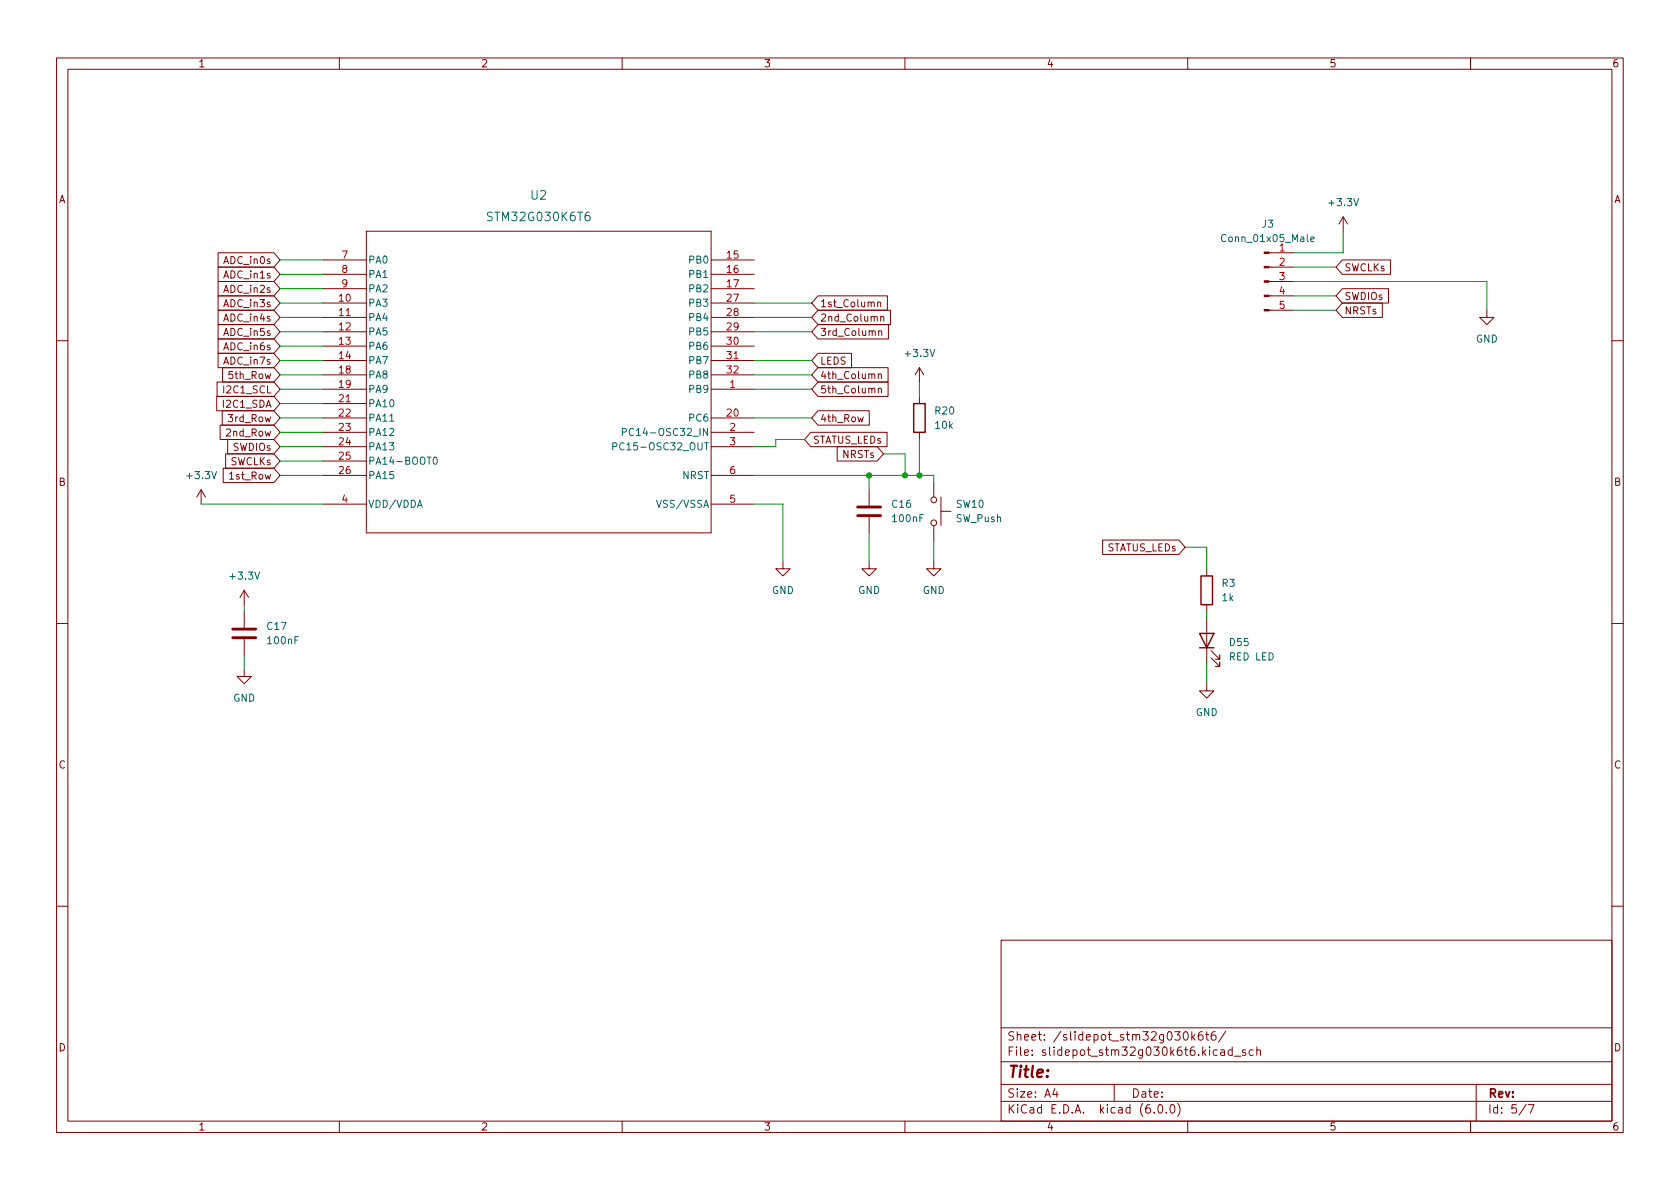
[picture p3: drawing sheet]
<svg xmlns="http://www.w3.org/2000/svg" width="297mm" height="210mm" viewBox="0 0 297 210" stroke-linecap="round" stroke-linejoin="round" font-family="sans-serif">
<g fill="none" stroke="#840000" stroke-width=".18">
<path d="M10 10.2h277v190.1h-277zM12 12.2h273v186.1h-273zM60 10.2v2M110 10.2v2M160 10.2v2M210 10.2v2M260 10.2v2M237.5 38.3l-.8 1.3M237.5 38.3v2.6M237.5 38.3l.8 1.3M38.6 59.9h9.8l1.1 1.3-1.1 1.3h-9.8zM38.6 49.8h9.8l1.1 1.2-1.1 1.3h-9.8z"/>
<path d="M38.6 47.2h9.8l1.1 1.3-1.1 1.3h-9.8zM38.6 54.9h9.8l1.1 1.2-1.1 1.3h-9.8zM38.6 52.3h9.8l1.1 1.3-1.1 1.3h-9.8zM38.6 57.4h9.8l1.1 1.3-1.1 1.2h-9.8zM38.6 44.7h9.8l1.1 1.3-1.1 1.2h-9.8zM57.1 53.6h7.7M57.1 56.1h7.7M57.1 58.7h7.7M57.1 46h7.7M57.1 48.5h7.7M57.1 51h7.7M64.8 40.9h60.9v53.3h-60.9z"/>
<path d="M125.7 53.6h7.6M125.7 56.1h7.6M125.7 58.7h7.6M125.7 46h7.6M125.7 48.5h7.6M125.7 51h7.6M144.6 54.9h12.8v2.5h-12.8l-1.1-1.3zM144.6 57.4h12.5v2.5h-12.5l-1.1-1.2zM144.6 52.3h12.3v2.6h-12.3l-1.1-1.3zM155.2 53.5l.2-.1 .3 .1v.8M155.2 53.4v.9M155.4 58.6l.1-.1h.3l.1 .8"/>
<path d="M155.4 58.5v.8M155.7 56.1l.2-.2 .3 .1 .1 .8M155.7 55.9v.9M224.4 54.9h4.2M224.4 52.3h4.2M224.4 49.8h4.2M224.4 47.2h4.2M224.4 44.7h4.2M237.3 46h8.6v2.5h-8.6l-1.1-1.3zM237.3 51h8.2v2.6h-8.2l-1.1-1.3zM237.3 53.6h7.1v2.5h-7.1l-1.1-1.2zM262.9 54.9v1.2h1.3l-1.3 1.3-1.3-1.3h1.3"/>
<path d="M10 60.2h2M38.3 70.1h10.1l1.1 1.3-1.1 1.2h-10.1zM38.4 67.6h10l1.1 1.2-1.1 1.3h-10zM38.6 62.5h9.8l1.1 1.2-1.1 1.3h-9.8zM38.9 75.2h9.5l1.1 1.2-1.1 1.3h-9.5zM39.3 72.6h9.1l1.1 1.3-1.1 1.3h-9.1zM39.3 65h9.1l1.1 1.3-1.1 1.3h-9.1zM40.3 77.7h8.1l1.1 1.3-1.1 1.3h-8.1zM57.1 68.8h7.7M57.1 61.2h7.7M57.1 63.7h7.7M57.1 66.3h7.7"/>
<path d="M57.1 76.4h7.7M57.1 73.9h7.7M57.1 71.4h7.7M57.1 79h7.7M125.7 68.8h7.6M125.7 61.2h7.6M125.7 63.7h7.6M125.7 66.3h7.6M125.7 76.4h7.6M125.7 73.9h7.6M125.7 79h7.6M143.4 76.4h13.4v2.6h-13.4l-1.2-1.3z"/>
<path d="M144.6 67.6h12.4v2.5h-12.4l-1.1-1.3zM144.6 65h12.4v2.6h-12.4l-1.1-1.3zM144.6 72.6h9.1v2.6h-9.1l-1.1-1.3zM144.6 62.5h5.9v2.5h-5.9l-1.1-1.3zM148 79h7.1l1.1 1.3-1.1 1.2h-7.1zM151.7 73.7l.2 .9 .3-.6 .2 .6 .2-.9M155.3 68.8l.2-.2 .3 .1v.8M155.3 66.2l.2-.1 .3 .1v.8M155.3 66.1v.9M155.3 68.6v.9M162.6 65v2.6M162.6 70.1v1.3"/>
<path d="M162.6 76.4v1.3M162.6 65l-.8 1.3M162.6 65l.7 1.3M285 60.2h2M35.6 86.6l-.8 1.3M35.6 86.6v2.5M35.6 86.6l.7 1.3M39.5 82.8h8.9l1.1 1.3-1.1 1.2h-8.9zM39.9 80.3h8.5l1.1 1.2-1.1 1.3h-8.5zM57.1 81.5h7.7M57.1 84.1h7.7M57.1 89.1h7.7"/>
<path d="M125.7 84.1h7.6M125.7 89.1h7.6M138.4 99.3v1.3h1.3l-1.3 1.2-1.2-1.2h1.2M153.7 99.3v1.3h1.2l-1.2 1.2-1.3-1.2h1.3M153.7 86.6v2.8M153.7 91.4v2.8M165.1 99.3v1.3h1.3l-1.3 1.2-1.3-1.2h1.3M165.1 85.3v2.6M165.1 93v2.5M166.4 90.4h1.7M166.4 87.9v5.1M195 95.5h13.4l1.1 1.3-1.1 1.2h-13.4z"/>
<path d="M10 110.2h2M43.2 118.4v1.2h1.2l-1.2 1.3-1.3-1.3h1.3M43.2 104.4v2.5M43.2 108.2v2.8M43.2 113v2.8M43.2 104.4l-.8 1.3M43.2 104.4l.7 1.3M213.4 100.6v1.2M213.4 106.9v1.3M213.4 109.5v7.6M214.1 116.3l1.5 1.6v-.8v.8h-.7M214.1 115.1l1.5 1.5v-.8v.8h-.7"/>
<path d="M285 110.2h2M213.4 120.9v1.3h1.2l-1.2 1.2-1.3-1.2h1.3M10 160.2h2M177 166.3h108v32h-108zM285 160.2h2M60 198.3v2M110 198.3v2M160 198.3v2M177 194.8h108M177 191.8h108M177 187.8h108M177 181.8h108"/>
<path d="M186.5 192.5l-.4 1h1M186.9 193v1M197 191.8v3M204.1 196.7v.1M204.9 195.4l.2-.1a.81 .81 0 0 1 .6 .7 .81 .81 0 0 1-.3 .8h-.2a.81 .81 0 0 1-.6-.6 .81 .81 0 0 1 .3-.8zM206.2 196.7v.1M207.1 195.4l.1-.1a.81 .81 0 0 1 .6 .7 .81 .81 0 0 1-.3 .8h-.1a.81 .81 0 0 1-.6-.6 .81 .81 0 0 1 .3-.8zM208.2 195.1a1.72 1.72 0 0 1 0 2.3M209.4 182.6l.2-.2a.81 .81 0 0 1 .6 .7 .81 .81 0 0 1-.3 .8h-.2a.81 .81 0 0 1-.3-1.3zM210 198.3v2M210.7 182.4v1.5M210.9 183.4l.4 .5"/>
<path d="M211.3 182.9l-.6 .6M212.6 182.4a.59 .59 0 0 0-.7 .7v.5l.1 .3h.4l.2-.1 .1-.5-.1-.2-.5-.1-.2 .3M213.1 182.9h.6M213.4 182.4v1.3l.3 .2M214.9 182.4a.59 .59 0 0 0-.8 .7v.5l.2 .3h.4l.2-.1 .1-.5-.1-.2-.5-.1-.3 .3M215.9 185.7h.5l.1 .9M216.5 186l-.5 .1a.29 .29 0 0 0-.2 .2 .29 .29 0 0 0 .2 .3h.5M216.7 182.4l-1.3 1.9M217.9 185.7l-.5-.1-.3 .3v.4l.2 .3h.6M217.9 185.1v1.5M218.2 186.8h1.2M220.2 185.7l-.3-.1-.3 .2 .1 .3 .5 .1v.4h-.6"/>
<path d="M221.6 185.7l-.5-.1-.2 .3v.4l.1 .3h.6M222.2 185.8l.2-.2 .4 .1 .1 .9M222.2 185.1v1.5M260 198.3v2M261 191.8v6.5M269.9 195.3l-1.3 1.9M270.2 195.3h1l-.6 1.5"/>
<circle cx="165.1" cy="92.5" r=".51"/>
<circle cx="165.1" cy="88.4" r=".51"/>
</g>
<path d="M151.6 91.2h4.1M151.6 89.7h4.1M41.1 112.8h4.1M41.1 111.2h4.1" fill="none" stroke="#840000" stroke-width=".51"/>
<path d="M161.5 71.4h2.1v5h-2.1zM212.1 112h2.5l-1.2 2.5zM212.1 114.5h2.5M212.3 101.8h2.1v5.1h-2.1z" fill="none" stroke="#840000" stroke-width=".25"/>
<g fill="#840000" stroke="#840000" stroke-width=".18">
<path d="M223.5 54.7h.9v.3h-.9z"/>
<path d="M223.5 52.2h.9v.2h-.9z"/>
<path d="M223.5 49.7h.9v.2h-.9z"/>
<path d="M223.5 47.1h.9v.3h-.9z"/>
<path d="M223.5 44.6h.9v.2h-.9z"/>
</g>
<path d="M231.7 42.3l.6-.1v-.3h-.4l-.2 .2 .1 .6h.5M68.9 74.5h.7M108.3 79l.7-.1 .1-.2-.1-.3-.7-.1v1.3M110 76.4h.6l.2-.2-.1-.3-.7-.1v1.2M112 75.9a.6 .6 0 0 0-.8 .4 .6 .6 0 0 0 .6 .7l.2-.1M76.8 80.9l.1-.1a.68 .68 0 0 1 .4 .7 .68 .68 0 0 1-.4 .6 .84 .84 0 0 1-.1-1.2z" fill="none" stroke="#006464" stroke-width=".18"/>
<g fill="none" stroke="#009600" stroke-width=".18">
<path d="M49.5 58.7h7.6M49.5 48.5h7.6M49.5 51h7.6M49.5 56.1h7.6M49.5 53.6h7.6M49.5 46h7.6M133.3 58.7h10.2M133.3 56.1h10.2M133.3 53.6h10.2M228.6 47.2h7.6M228.6 52.3h7.6M228.6 49.8h34.3v5.1"/>
<path d="M228.6 54.9h7.6M237.5 40.9v3.8h-8.9M49.5 66.3h7.6M49.5 68.8h7.6M49.5 63.7h7.6M49.5 73.9h7.6M49.5 61.2h7.6M49.5 76.4h7.6M49.5 79h7.6M49.5 71.4h7.6M133.3 66.3h10.2M133.3 68.8h10.2"/>
<path d="M133.3 63.7h10.2M133.3 73.9h10.2M142.2 77.7h-5v1.3h-3.9M162.6 67.6v2.5M162.6 77.7v6.4M35.6 89.1h21.5M49.5 84.1h7.6M49.5 81.5h7.6M133.3 84.1h31.8v1.2M133.3 89.1h5.1v10.2M153.7 84.1v2.5M153.7 94.2v5.1"/>
<path d="M156.2 80.3h3.8v3.8M165.1 95.5v3.8M209.5 96.8h3.9v3.8M43.2 106.9v1.3M43.2 115.8v2.6M213.4 108.2v1.3M213.4 117.1v3.8"/>
</g>
<g fill="#009600" stroke="#009600" stroke-width=".18">
<circle cx="153.7" cy="84.1" r=".46"/>
<circle cx="162.6" cy="84.1" r=".46"/>
<circle cx="160" cy="84.1" r=".46"/>
</g>
<text font-size="2.8" fill="#840000" x="178" y="190.6">Title:</text>
<g font-size="2.1" fill="#006464">
<text x="93.9" y="35.3">U2</text>
<text x="86.6" y="39.1">STM32G030K6T6</text>
</g>
<g font-size="2.1" fill="#840000">
<text x="178" y="184">Sheet: /slidepot_stm32g030k6t6/</text>
<text x="178" y="186.7">File: slidepot_stm32g030k6t6.kicad_sch</text>
<text x="178" y="196.9">KiCad E.D.A. kicad (6.0.0)</text>
<text x="178" y="194.1">Size: A4</text>
<text x="200" y="194.1">Date:</text>
<text x="263" y="194.1">Rev:</text>
<text x="263" y="196.9">Id: 5/7</text>
</g>
<g font-size="1.8" fill="#840000">
<text x="35" y="11.9">1</text>
<text x="85" y="11.9">2</text>
<text x="135" y="11.9">3</text>
<text x="185" y="11.9">4</text>
<text x="235" y="11.9">5</text>
<text x="285" y="11.9">6</text>
<text x="10.3" y="35.9">A</text>
<text x="285.3" y="35.9">A</text>
<text x="39.7" y="46.7">ADC_in0s</text>
<text x="237.6" y="48">SWCLKs</text>
<text x="39.7" y="51.8">ADC_in2s</text>
<text x="39.7" y="49.2">ADC_in1s</text>
<text x="237.6" y="53">SWDIOs</text>
<text x="39.7" y="56.9">ADC_in4s</text>
<text x="39.7" y="54.3">ADC_in3s</text>
<text x="39.7" y="59.4">ADC_in5s</text>
<text x="144.9" y="56.9">2nd_Column</text>
<text x="144.9" y="59.4">3rd_Column</text>
<text x="144.9" y="54.3">1st_Column</text>
<text x="237.6" y="55.6">NRSTs</text>
<text x="39.7" y="61.9">ADC_in6s</text>
<text x="39.7" y="64.5">ADC_in7s</text>
<text x="144.9" y="64.5">LEDS</text>
<text x="39.8" y="69.6">I2C1_SCL</text>
<text x="40.7" y="67">5th_Row</text>
<text x="144.9" y="69.6">5th_Column</text>
<text x="144.9" y="67">4th_Column</text>
<text x="39.6" y="72.1">I2C1_SDA</text>
<text x="40.2" y="77.2">2nd_Row</text>
<text x="40.6" y="74.6">3rd_Row</text>
<text x="144.9" y="74.6">4th_Row</text>
<text x="40.6" y="82.3">SWCLKs</text>
<text x="41.1" y="79.7">SWDIOs</text>
<text x="143.7" y="78.4">STATUS_LEDs</text>
<text x="149" y="81">NRSTs</text>
<text x="10.3" y="85.9">B</text>
<text x="40.8" y="84.8">1st_Row</text>
<text x="285.3" y="85.9">B</text>
<text x="195.5" y="97.5">STATUS_LEDs</text>
<text x="10.3" y="135.9">C</text>
<text x="285.3" y="135.9">C</text>
<text x="10.3" y="185.9">D</text>
<text x="285.3" y="185.9">D</text>
<text x="35" y="199.9">1</text>
<text x="85" y="199.9">2</text>
<text x="135" y="199.9">3</text>
<text x="185" y="199.9">4</text>
<text x="235" y="199.9">5</text>
<text x="285" y="199.9">6</text>
</g>
<g font-size="1.8" fill="#006464">
<text x="223.2" y="40.3">J3</text>
<text x="235.2" y="36.4">+3.3V</text>
<text x="65" y="46.6">PA0</text>
<text x="122" y="46.6">PB0</text>
<text x="216.5" y="42.8">Conn_01x05_Male</text>
<text x="65" y="49.1">PA1</text>
<text x="65" y="51.7">PA2</text>
<text x="122" y="49.1">PB1</text>
<text x="122" y="51.7">PB2</text>
<text x="65" y="54.2">PA3</text>
<text x="65" y="56.8">PA4</text>
<text x="65" y="59.3">PA5</text>
<text x="122" y="54.2">PB3</text>
<text x="122" y="56.8">PB4</text>
<text x="122" y="59.3">PB5</text>
<text x="65" y="61.8">PA6</text>
<text x="65" y="64.4">PA7</text>
<text x="122" y="61.8">PB6</text>
<text x="122" y="64.4">PB7</text>
<text x="160.2" y="63.1">+3.3V</text>
<text x="260.9" y="60.6">GND</text>
<text x="65" y="66.9">PA8</text>
<text x="65" y="69.5">PA9</text>
<text x="122" y="69.5">PB9</text>
<text x="122" y="66.9">PB8</text>
<text x="65" y="72">PA10</text>
<text x="65" y="74.5">PA11</text>
<text x="65" y="77.1">PA12</text>
<text x="111.9" y="77.1">PC14-OSC32_IN</text>
<text x="122" y="74.5">PC6</text>
<text x="165.4" y="73.3">R20</text>
<text x="165.4" y="75.8">10k</text>
<text x="65" y="79.6">PA13</text>
<text x="65" y="82.2">PA14-BOOT0</text>
<text x="109.9" y="79.6">PC15-OSC32_OUT</text>
<text x="33.2" y="84.7">+3.3V</text>
<text x="65" y="84.7">PA15</text>
<text x="65" y="89.8">VDD/VDDA</text>
<text x="116.6" y="89.8">VSS/VSSA</text>
<text x="120.7" y="84.7">NRST</text>
<text x="157.8" y="89.8">C16</text>
<text x="169.1" y="89.8">SW10</text>
<text x="157.9" y="92.3">100nF</text>
<text x="169" y="92.3">SW_Push</text>
<text x="40.8" y="102.5">+3.3V</text>
<text x="136.5" y="105">GND</text>
<text x="151.7" y="105">GND</text>
<text x="163.1" y="105">GND</text>
<text x="216.1" y="103.8">R3</text>
<text x="216.1" y="106.3">1k</text>
<text x="47.3" y="111.4">C17</text>
<text x="47.4" y="113.9">100nF</text>
<text x="217.4" y="116.8">RED LED</text>
<text x="217.5" y="114.2">D55</text>
<text x="41.2" y="124.1">GND</text>
<text x="211.4" y="126.6">GND</text>
</g>
<g font-size="1.8" fill="#a90000">
<text x="60.5" y="45.7">7</text>
<text x="128.6" y="45.7">15</text>
<text x="226.2" y="44.4">1</text>
<text x="226.2" y="47">2</text>
<text x="60" y="53.3">10</text>
<text x="60.5" y="48.3">8</text>
<text x="60.5" y="50.8">9</text>
<text x="128.6" y="48.3">16</text>
<text x="128.6" y="50.8">17</text>
<text x="128.6" y="53.3">27</text>
<text x="226.2" y="49.5">3</text>
<text x="226.2" y="52.1">4</text>
<text x="60" y="55.9">11</text>
<text x="60" y="58.4">12</text>
<text x="128.6" y="55.9">28</text>
<text x="128.6" y="58.4">29</text>
<text x="226.2" y="54.6">5</text>
<text x="60" y="61">13</text>
<text x="60" y="63.5">14</text>
<text x="128.6" y="61">30</text>
<text x="128.6" y="63.5">31</text>
<text x="60" y="66">18</text>
<text x="60" y="68.6">19</text>
<text x="60" y="71.1">21</text>
<text x="128.6" y="66">32</text>
<text x="129" y="68.6">1</text>
<text x="60" y="73.7">22</text>
<text x="60" y="76.2">23</text>
<text x="128.6" y="73.7">20</text>
<text x="129" y="76.2">2</text>
<text x="60" y="78.7">24</text>
<text x="60" y="81.3">25</text>
<text x="60" y="83.8">26</text>
<text x="129" y="78.7">3</text>
<text x="129" y="83.8">6</text>
<text x="60.5" y="88.9">4</text>
<text x="129" y="88.9">5</text>
</g>
</svg>
